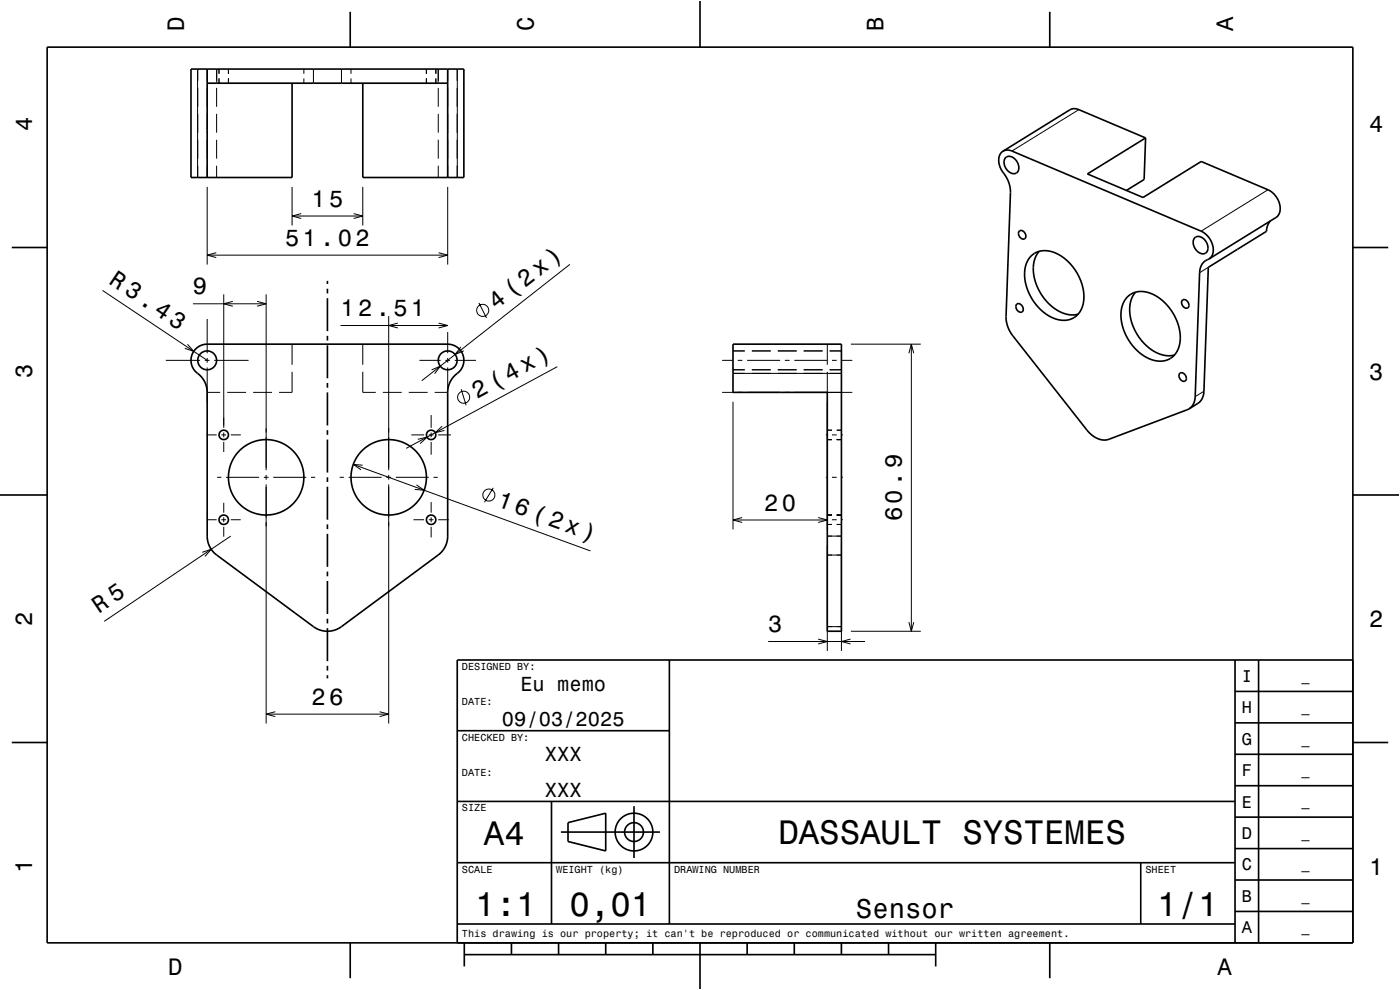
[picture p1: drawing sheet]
<svg xmlns="http://www.w3.org/2000/svg" width="297mm" height="210mm" viewBox="0 0 297 210" stroke-linecap="round" stroke-linejoin="round" font-family="sans-serif">
<g fill="none" stroke="#000" stroke-width=".21">
<path d="M41.9 14.6v23M42 14.6v2.5M42 18.6v4M44 14.6v2.5M44 18.6v4M46 14.6v2.5M46 18.6v4M46 14.6v3M46.5 14.6v1M46.5 16.6v1M48.5 14.6v1M48.5 16.6v1"/>
<path d="M64.5 14.6v1M64.5 16.6v1M66.5 14.6v3M72.4 14.6v3M74.5 14.6v1M74.5 16.6v1M90.5 14.6v1M90.5 16.6v1M92.5 14.6v1M92.5 16.6v1M93 14.6l-.1 3M93 18.6v4"/>
<path d="M95 14.6v2.5M95 18.6v4M97 14.6v2.5M97 18.6v4M97 14.6v23M42 24.1v4M42 29.6v4M42 35.1v2.5M44 24.1v4M44 29.6v4M44 35.1v2.5M44 39.6v16.5"/>
<path d="M46 24.1v4M46 29.6v4M46 35.1v2.5M62 39.6v8.2M77 39.6v8.2M93 24.1v4M93 29.6v4M93 35.1v2.5M95 24.1v4M95 29.6v4M95 35.1v2.5M95 39.6v16.5"/>
<path d="M97 24.1v4M97 29.6v4M97 35.1v2.5M228.9 23.3l-14.2 8.7M44 54.1h51M45.9 53.6l-1.9 .5 1.9 .5M62 45.8h15M63.9 45.3l-1.9 .5 1.9 .5M75 45.3l2 .5-2 .5M93 53.6l2 .5-2 .5M120.9 56.1l-31.4 24.7M256.3 56.7l-1.8 1.2"/>
<path d="M269 40.3l-14.2 8.7M21.7 61.6l22.3 14.8M35.2 76.4h7.2M39.8 73l1.3 1.5-1.9-.6M40.9 64.4h15.6M43.5 76.4h.9M44 67.7v7.2M44 75.9v1M44 77.9v7.3M45.5 76.4h7.2M47.5 62.4v28.4M49.4 63.9l-1.9 .5 1.9 .6"/>
<path d="M54.5 63.9l2 .5-2 .6M56.5 62.4v37.4M62 73v4.4M62 78.9v4.3h-2.8M72.2 69h22.8M77 73v4.4M77 78.9v4.3h2.7M82.5 67v32.8M84.4 68.5l-1.9 .5 1.9 .6M89 76.4h4.5M91.6 78.5l1.8-.8-1.2 1.6M93 68.5l2 .5-2 .6"/>
<path d="M94.5 76.4h1M95 70.4v4.5M95 75.9v1M95 77.9v4.5M96.5 76.4h4.5M97.7 73.6l-1.2 1.6 1.9-.8M101.6 64.2l1.6 3.2M118.2 77.8l-32 17.3M153.2 76.4h2.3M155.5 79.2h23M155.5 78.4h2.5M155.5 74.4h2.5"/>
<path d="M156.5 76.4h1M158.5 76.4h7M159.5 78.4h4M159.5 74.4h4M165 78.4h4M165 74.4h4M166.5 76.4h1M168.5 76.4h7M170.5 78.4h4M170.5 74.4h4M175.5 73v4.4M175.5 78.9v4.3"/>
<path d="M176 78.4h2.5M176 74.4h2.5M176.5 76.4h1M178.5 76.4h2.3M180.5 73h14.8M192.8 74.9l.5-1.9 .6 1.9M193.3 73v60.9M43.8 92.3h2.2M44 83.2h2.7M47 92.3h1M47.5 91.8v1M47.5 93.8v2.1"/>
<path d="M48.2 83.2h4M49 92.3h2.1M53.7 83.2h4M74.9 98.5l50.4 18.4M76.9 98.7l-2-.2 1.7 1.2M81.2 83.2h4M86.7 83.2h4M87.3 92.3h2.7M88.6 93.2l2-.5-1.5 1.4M91 92.3h1M91.5 88v2.8M91.5 91.8v1"/>
<path d="M91.5 93.8v2.7M92.2 83.2h2.8M93 92.3h2.7M93.8 90.4l-1.5 1.4 2-.5M97.8 82.6l1.1 3.4M153.2 83.2h2.3M155.5 85.2v27.1M156.5 83.2h1M158.5 83.2h7M166.5 83.2h1M168.5 83.2h12.3M175.2 92.3h.3"/>
<path d="M175.5 85.2v27.1M175.5 93.2h1M175.5 91.2h1M176.5 92.3h1M177.5 93.2h1M177.5 91.2h1M178.5 92.3h.3M255.4 83l-1.8 1.1M42.9 117.2l1.9-.7-1.3 1.5M43.9 110.3h2.1M46.1 101.3h.9M47 110.3h1"/>
<path d="M47.5 106.7v2.1M47.5 109.7v1.1M47.5 111.7v2.1M48 101.3h7M49 113.7l-26.9 18.1M49 110.3h2.1M56 101.3h1M56.5 100.7v1.1M56.5 102.8v50.7M58 101.3h7M66 101.3h.9M72.1 101.3h.9"/>
<path d="M74 101.3h7M82 101.3h1M82.5 100.7v1.1M82.5 102.8v50.7M84 101.3h7M87.7 110.3h2.3M88.3 102.8l1.7 1.2-2-.2M91 110.3h1M91.5 106.5v2.3M91.5 109.7v1.1M91.5 111.7v2.3M92 101.3h.9"/>
<path d="M93 110.3h2.2M104.6 103.5l-1.8 3M155.5 110.3h20M157.4 109.8l-1.9 .5 1.9 .5M173.6 109.8l1.9 .5-1.9 .5M175.2 101.3h.3M175.2 110.3h.3M175.5 115.7v22.4M175.5 113.7h3M175.5 117.7h3M175.5 109.3h1M175.5 111.3h1"/>
<path d="M176.5 101.3h1M176.5 110.3h1M177.5 109.3h1M177.5 111.3h1M178.5 115.7v22.4M178.5 101.3h.3M178.5 110.3h.3M163 136.1h20.5M173.6 135.6l1.9 .5-1.9 .5M175.5 132.9h3M180.4 135.6l-1.9 .5 1.9 .5M180.5 133.9h14.8"/>
<path d="M192.8 132l.5 1.9 .6-1.9M56.5 151.5h26M58.4 151l-1.9 .5 1.9 .5M80.5 151l2 .5-2 .5"/>
<circle cx="102.4" cy="65.8" r="1.28"/>
<circle cx="98.4" cy="84.3" r="1.28"/>
<circle cx="103.7" cy="105" r="1.28"/>
</g>
<g fill="none" stroke="#000" stroke-width=".35">
<path d="M10 10h277v190h-277zM44 14.6v23M44 17.6h51M62 17.6v20h-21.5v-23h57.9v23h-21.4v-20M74.3 2.5v7.5M95 14.6v23M148.5 0v10M222.7 2.5v7.5M212.8 32.1a3.1 3.1 0 0 0-.2 4.2 7 7 0 0 1 1.8 4.6l-1 26.2a6.5 6.5 0 0 0 1.5 4.2l15.7 19.9a4.4 4.4 0 0 0 4.6 2l17.1-6.5M212.8 32.1l.9-.3 1 .2 40.1 17a4.2 4.2 0 0 1 2.2 5.4l-.5 .5M213.4 33.4a1.79 1.79 0 0 1 2.5 1.2 1.37 1.37 0 0 1-.9 2.2 2.32 2.32 0 0 1-1.6-3.4zM243 29.3l-12.3 7.6 11.8 5 12.3-7.6 14.2 6a4.2 4.2 0 0 1 2.2 5.4l-.5 .4-14.2 8.8"/>
<path d="M243 29.3l-14.1-6-1.2-.2-.7 .2-14.2 8.8M243 29.3l-.3 8.8-3.7 2.3M2.5 52.5h7.5M69.5 59.6v.6M216.2 49.1a1 1 0 0 1 1.2 .3 1 1 0 0 1-.1 1.3 1.13 1.13 0 0 1-1.1-1.6zM218.8 54.3a5 5 0 0 1 6.4 .1 10.3 10.3 0 0 1 4.5 10.6 4.3 4.3 0 0 1-6.5 2.3 10.4 10.4 0 0 1-5.6-11l.4-1zM220.4 53.3a7.4 7.4 0 0 0-.1 8 9 9 0 0 0 7.4 5.5l1-.1M253.5 50.4a1.85 1.85 0 0 1 2.6 1.4 1.28 1.28 0 0 1 .1 1.4 1.28 1.28 0 0 1-1.4 .6 2.34 2.34 0 0 1-1.3-3.4zM256.5 54.9a2.93 2.93 0 0 0-2 3l-.9 26.2a3 3 0 0 1-1.3 2.6M269.5 46.9l-.6 .9-.2 1.3-12.4 7.6-.9 26.3a3 3 0 0 1-1.3 2.6l-1.8 1.1M287 52.5h7.5M41.5 74l1.2-.8 1.3-.2h51a3.5 3.5 0 0 1 3.3 2.6 3.5 3.5 0 0 1-1.7 3.9 5 5 0 0 0-1.6 3.7v30.5a5 5 0 0 1-2.1 4l-20.5 15.2a5 5 0 0 1-5.9 0l-20.5-15.2a5 5 0 0 1-2-4v-30.5a5.4 5.4 0 0 0-2.5-4.4 3.4 3.4 0 0 1 0-4.8z"/>
<path d="M69.5 61.2v1M69.5 63.2v7M69.5 71.2v1M69.5 73.2v7M155.5 73h23v60.9h-3v-50.7h-20zM215.6 64.6a1 1 0 0 1 1.3 .3 1 1 0 0 1-.1 1.3 1.13 1.13 0 0 1-1.2-1.6zM239.2 63a5 5 0 0 1 6.4 0 10.3 10.3 0 0 1 4.5 10.6 4.3 4.3 0 0 1-6.4 2.4 10.4 10.4 0 0 1-5.7-11l.5-1zM240.9 62a7.4 7.4 0 0 0-.1 8.1 8.8 8.8 0 0 0 7.5 5.4l.8-.2M250.2 79.2a.99 .99 0 0 1 1.3 .4 .99 .99 0 0 1-.2 1.3 1.14 1.14 0 0 1-1.1-1.7zM250.8 63.7a.99 .99 0 0 1 1.2 .4 .99 .99 0 0 1-.1 1.3 1.14 1.14 0 0 1-1.1-1.7zM69.5 81.2v1M69.5 83.2v7"/>
<path d="M69.5 91.2v1M69.5 93.2v7M0 105h10M69.5 101.2v1M69.5 103.2v7M69.5 111.2v1M69.5 113.2v7M287 105h10M69.5 121.2v1M69.5 123.2v7M69.5 131.2v1M69.5 133.2v7"/>
<path d="M142 140v56M262 140v60M267 140v60M287 140h-190v60M2.5 157.5h7.5M69.5 141.2v1M69.5 143.2v.7M97 155h45M262 153.3h25M262 146.7h25M287 157.5h7.5M97 170h165"/>
<path d="M117 170v26M119 176.5h21M120.5 174.5l8-2v8l-8-2zM134.5 171v11M262 173.3h25M262 166.7h25M262 160h25M97 196h165M97 183h165M242 183v13M262 193.3h25M262 186.7h25"/>
<path d="M262 180h25M74.3 200v7.5M98.5 202.5h100M98.5 200v5M108.5 200v2.5M118.5 200v2.5M128.5 200v2.5M138.5 200v2.5M148.5 200v10M158.5 200v2.5M168.5 200v2.5M178.5 200v2.5"/>
<path d="M188.5 200v2.5M198.5 200v5M222.7 200v7.5"/>
<circle cx="44" cy="76.4" r="2"/>
<circle cx="95" cy="76.4" r="2"/>
<circle cx="47.5" cy="92.3" r="1"/>
<circle cx="91.5" cy="92.3" r="1"/>
<circle cx="47.5" cy="110.2" r="1"/>
<circle cx="56.5" cy="101.3" r="8"/>
<circle cx="82.5" cy="101.3" r="8"/>
<circle cx="91.5" cy="110.2" r="1"/>
<circle cx="134.5" cy="176.5" r="2"/>
<circle cx="134.5" cy="176.5" r="4"/>
</g>
<path d="M0 0h297v210h-297" fill="none" stroke="#fff" stroke-width=".21"/>
<g font-size="7.2">
<text x="102.7" y="179.3">A4</text>
<text x="165.1" y="179.1">DASSAULT SYSTEMES</text>
<text x="100.8" y="194.3">1:1</text>
<text x="120.8" y="194.3">0,01</text>
<text x="245.5" y="194.3">1/1</text>
</g>
<text font-size="5.8" x="181.6" y="194.6">Sensor</text>
<g font-size="5.1">
<text x="22.8" y="59.9" transform="rotate(34 22.8 59.9)">R 3.43</text>
<text x="105.3" y="65.8" transform="rotate(-38 105.3 65.8)">4 (2x)</text>
<text x="101.2" y="84.7" transform="rotate(-29 101.2 84.7)">2 (4x)</text>
<text x="21" y="130.1" transform="rotate(-34 21 130.1)">R 5</text>
</g>
<g font-size="5">
<text x="39" y="6.5" transform="rotate(-90 39 6.5)">D</text>
<text x="113.2" y="6.5" transform="rotate(-90 113.2 6.5)">C</text>
<text x="187.4" y="6.5" transform="rotate(-90 187.4 6.5)">B</text>
<text x="261.6" y="6.5" transform="rotate(-90 261.6 6.5)">A</text>
<text x="6.8" y="27.8" transform="rotate(-90 6.8 27.8)">4</text>
<text x="290.5" y="28.1">4</text>
<text x="66.1" y="43.8">15</text>
<text x="60.5" y="52.1">51.02</text>
<text x="40.9" y="62.4">9</text>
<text x="72.2" y="67">12.51</text>
<text x="6.8" y="80.3" transform="rotate(-90 6.8 80.3)">3</text>
<text x="290.5" y="80.6">3</text>
<text x="105.3" y="107.4" transform="rotate(20 105.3 107.4)">16 (2x)</text>
<text x="162.1" y="108.3">20</text>
<text x="191.3" y="110.6" transform="rotate(-90 191.3 110.6)">60.9</text>
<text x="6.8" y="132.8" transform="rotate(-90 6.8 132.8)">2</text>
<text x="163" y="134.1">3</text>
<text x="290.5" y="133.1">2</text>
<text x="66.1" y="149.5">26</text>
<text x="6.8" y="185.3" transform="rotate(-90 6.8 185.3)">1</text>
<text x="290.5" y="185.6">1</text>
<text x="35.7" y="206.8">D</text>
<text x="258.3" y="206.8">A</text>
</g>
<g font-size="4.3">
<text x="110.4" y="146.5">Eu memo</text>
<text x="106.5" y="154">09/03/2025</text>
<text x="115.6" y="161.5">XXX</text>
<text x="115.6" y="169">XXX</text>
</g>
<g font-size="3.6">
<text x="263.4" y="144.6">I</text>
<text x="263.4" y="151.3">H</text>
<text x="263.4" y="158">G</text>
<text x="263.4" y="164.6">F</text>
<text x="263.4" y="171.3">E</text>
<text x="263.4" y="178">D</text>
<text x="263.4" y="184.6">C</text>
<text x="263.4" y="191.3">B</text>
<text x="263.4" y="198">A</text>
</g>
<g font-size="2.9">
<text x="276.1" y="144.4">_</text>
<text x="276.1" y="151">_</text>
<text x="276.1" y="157.7">_</text>
<text x="276.1" y="164.4">_</text>
<text x="276.1" y="171">_</text>
<text x="276.1" y="177.7">_</text>
<text x="276.1" y="184.4">_</text>
<text x="276.1" y="191.1">_</text>
<text x="276.1" y="197.7">_</text>
</g>
<g font-size="2.2">
<text x="98" y="142.1">DESIGNED BY:</text>
<text x="98" y="149.6">DATE:</text>
<text x="98" y="157.1">CHECKED BY:</text>
<text x="98" y="164.6">DATE:</text>
<text x="98" y="172.1">SIZE</text>
<text x="98" y="185.1">SCALE</text>
<text x="118" y="185.1">WEIGHT (kg)</text>
<text x="143" y="185.1">DRAWING NUMBER</text>
<text x="243" y="185.1">SHEET</text>
<text x="98" y="198.8">This drawing is our property; it can't be reproduced or communicated without our written agreement.</text>
</g>
</svg>
